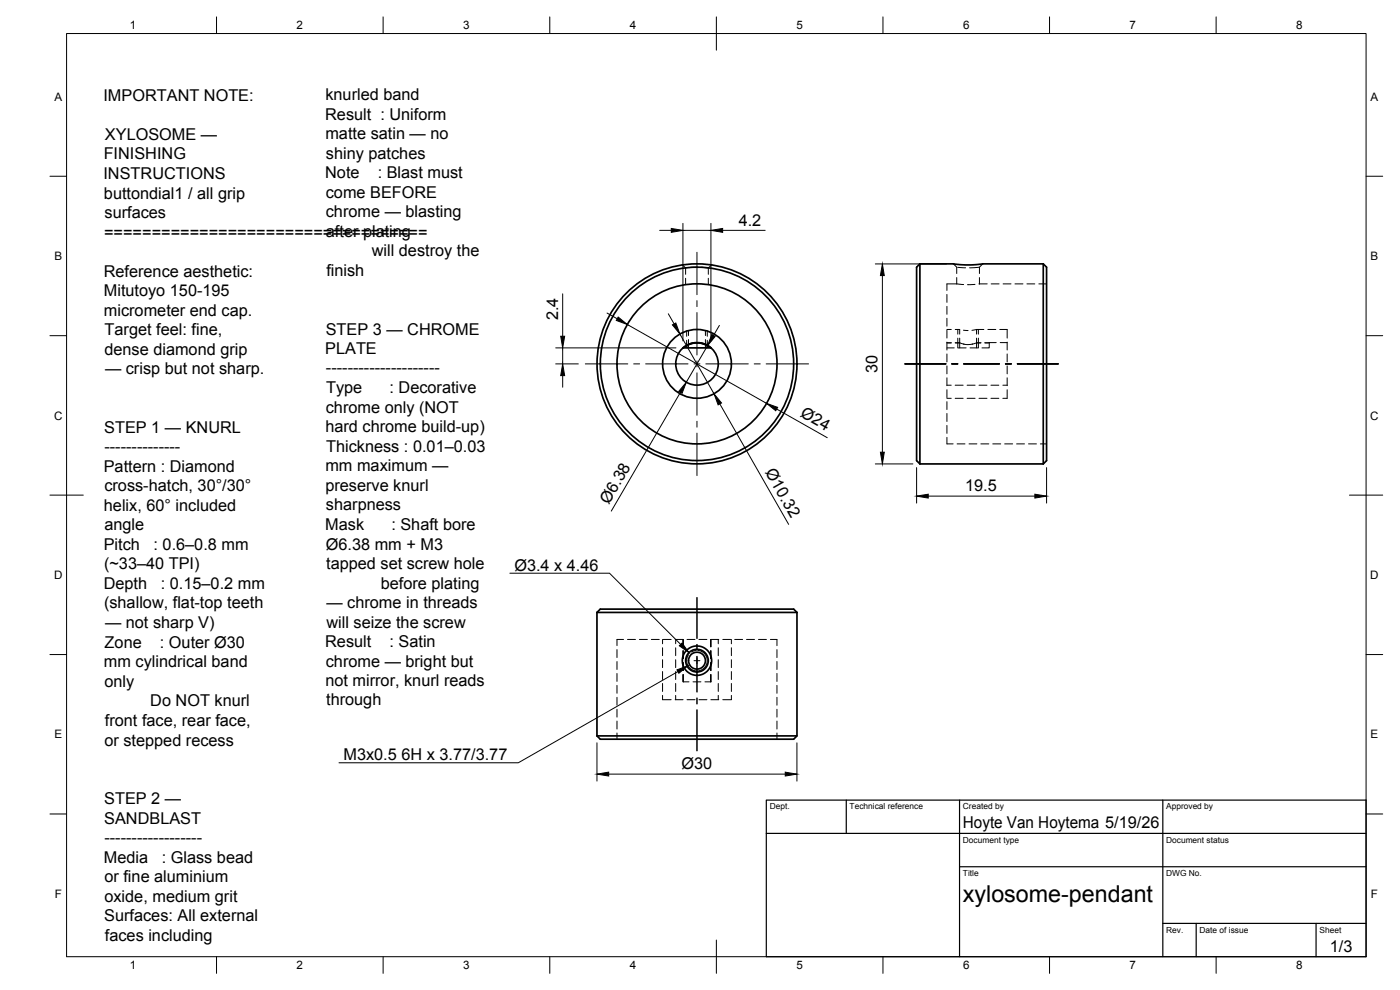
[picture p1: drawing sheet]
<svg xmlns="http://www.w3.org/2000/svg" width="420mm" height="297mm" viewBox="0 0 420 297" stroke-linecap="round" stroke-linejoin="round" font-family="sans-serif">
<!-- layer: Visible -->
<g fill="none" stroke="#000" stroke-width=".51">
<path d="M276.1 79.2h10.1l3.5 .3 5.2-.3h18.2M276.1 79.2v60M276.1 79.2l-1 1v58l1 1M313.1 79.2v60M313.1 79.2l1 1v58l-1 1M205 104.4h8.4M205.1 104.4a6.3 6.3 0 0 1 8.2 0M276.1 139.2h37M179.2 183.8h60M179.2 183.8l.9-1h58.1l1 1M179.2 183.8v37M239.2 183.8v37l-1 1h-58.1l-.9-1"/>
<path d="M179.2 220.8h60"/>
<circle cx="209.2" cy="109.2" r="30"/>
<circle cx="209.2" cy="109.2" r="10.3"/>
<circle cx="209.2" cy="109.2" r="6.4"/>
<circle cx="209.2" cy="109.2" r="24"/>
<circle cx="209.2" cy="109.2" r="29"/>
<circle cx="209.2" cy="198.2" r="3.4"/>
<circle cx="209.2" cy="198.2" r="2.54"/>
<circle cx="209.2" cy="198.2" r="4.4"/>
</g>
<!-- layer: Hidden -->
<g fill="none" stroke="#000" stroke-width=".3">
<path d="M204.8 79.5l1 .9M213.6 79.5l-1 .9v1.9M286.1 79.2l1 1v1.9M294.9 79.2l-1 1v1.9M205.8 80.4v1.9M205.8 83.5v1.9M205.9 80.4h-.1M206.6 99.2v1.5M209.3 80.2h-2.2M210.5 80.2l2.1 .2M211.7 99.2v1.5M212.6 83.5v1.9"/>
<path d="M284.2 99.1v2.3M284.2 95.5v2.4M284.2 91.9v2.4M284.2 88.3v2.4M284.2 98.9h1.3M286.7 98.9h1.3v1.4M287.1 85.2l2.1 .2M287.1 85.2h-2.9v2M287.1 83.3v1.9M287.4 80.2l2.4 .2M289.1 99.1l1.4 .1M292.6 85.3l-2.2 .1"/>
<path d="M293.1 98.9l-1.4 .2M293.1 98.9v1.4M293.1 98.9h2.2M293.9 80.2l-2.9 .2M293.9 85.2h-.1M293.9 83.3v1.9M293.9 85.2h2.4M296.5 98.9h2.4M297.5 85.2h2.3M300 98.9h2.3v2.5M301 85.2h2.4M304.6 85.2h2.4"/>
<path d="M308.2 85.2h2.4M311.8 85.2h2.3M206.6 101.9v2.5M211.7 101.9v2.5M284.2 116.9v2.4M284.2 113.4v2.3M284.2 109.8v2.4M284.2 106.2v2.4M284.2 102.6v2.4M284.2 104.4h2.2M284.2 102.9h1.3M284.2 115.6h1.3"/>
<path d="M284.2 119.5h1.3M286.7 115.6h2.4M286.7 119.5h2.4M286.7 102.9h1.3l1.3 .4M287.5 104.4h2.4M288 101.5v2.9M290.2 115.6h2.4M290.2 119.5h2.4M291.1 104.4h2.4M291.9 103.2l-1.5 .2-1.3-.2M293.1 101.5v2.9M293.8 115.6h2.4"/>
<path d="M293.8 119.5h2.4M294.4 102.9h-1.4l-1.3 .4M295.6 102.9h1.3M297.4 115.6h2.4M297.4 119.5h2.4M299 102.8h-2.1v1.6h-2.2M300.2 102.8h2.1M301 115.6h1.3M302.3 102.6v2.4M302.3 106.2v2.4M302.3 109.8v2.4M302.3 113.4v2.3"/>
<path d="M302.3 116.9v2.6h-1.3M284.2 131.2v2h1.8M284.2 127.6v2.4M284.2 124.1v2.4M284.2 120.5v2.4M287.2 133.2h2.4M290.8 133.2h2.4M294.4 133.2h2.4M297.9 133.2h2.4M301.5 133.2h2.4M305.1 133.2h2.4M308.7 133.2h2.3"/>
<path d="M312.2 133.2h1.9M185.2 194.9v2.4M185.2 198.5v2.4M187.1 191.9h-1.9v1.8M188.3 191.9h2.4M191.9 191.9h2.4M195.5 191.9h2.3M198.8 191.9v1.3M198.8 194.4v2.3M198.8 197.9v2.4M199.1 191.9h2.3M202.6 191.9h2.4v2.2"/>
<path d="M202.8 191.9v1.3M202.8 194.4v2.3M202.8 197.9v2.4M205 195.2v2.4M205 198.8v2.4M205 191.9v2.2M206.2 191.9h2.4M209.8 191.9h2.4M213.3 195.2v2.4M213.3 198.8v2.4M213.4 191.9v2.2M213.4 195.2v2.4"/>
<path d="M213.4 198.8v2.4M215.6 191.9v1.3M215.6 194.4v2.3M215.6 197.9v2.4M215.7 191.9h-2.4v2.2M216.9 191.9h2.4M219.5 191.9v1.3M219.5 194.4v2.3M219.5 197.9v2.4M220.5 191.9h2.4M224 191.9h2.4M227.6 191.9h2.4"/>
<path d="M231.2 191.9h2v1.8M233.2 194.9v2.4M233.2 198.5v2.4M185.2 202.1v2.4M185.2 205.6v2.4M185.2 209.2v2.4M185.2 212.8v2.4M185.2 216.4v2.3M185.2 219.9v1.9M198.8 208.6v1.3h2.6M198.8 201.5v2.4M198.8 205.1v2.4"/>
<path d="M202.6 209.9h2.4M202.8 201.5v2.4M202.8 205.1v2.4M202.8 208.6v1.3M205 202.4v2.2h1.8M205 202.4v2.2M206.2 209.9h2.4M208 204.6h2.4M209.8 209.9h2.4M213.3 202.4v2.2M213.3 209.9h2.4M213.4 202.4v2.2h-1.8"/>
<path d="M215.6 201.5v2.4M215.6 205.1v2.4M215.6 208.6v1.3M219.5 208.6v1.3h-2.6M219.5 201.5v2.4M219.5 205.1v2.4M233.2 202.1v2.4M233.2 205.6v2.4M233.2 209.2v2.4M233.2 212.8v2.4M233.2 216.4v2.3M233.2 219.9v1.9"/>
</g>
<!-- layer: Hidden Narrow -->
<path d="M206.1 99.3v1.6M212.3 99.3v1.6M287.4 98.9v1.4M293.6 98.9v1.4M206.1 102.1v2.3M212.3 102.1v2.3M287.4 101.5v2.9M293.6 101.5v2.9M206.7 196.4l-.6 1.3M208.8 195.2l-1.3 .4M209.6 195.2h.1" fill="none" stroke="#000" stroke-width=".3"/>
<!-- layer: Visible Narrow -->
<path d="M209.7 195.2a3.1 3.1 0 0 1 2.5 3.6 3.1 3.1 0 0 1-3.6 2.5 3.1 3.1 0 0 1-2.5-3.6" fill="none" stroke="#000" stroke-width=".3"/>
<!-- layer: BORDER -->
<g fill="none" stroke="#000" stroke-width=".3">
<path d="M20 10.1h390v276.9h-390zM65 5.1v5M115 5.1v5M165 5.1v5M215 5.1v10M265 5.1v5M315 5.1v5M365 5.1v5M15 52.9h5M410 52.9h5M15 100.7h5M410 100.7h5"/>
<path d="M15 148.6h10M405 148.6h10M15 196.4h5M410 196.4h5M15 244.2h5M410 244.2h5M65 287v5M115 287v5M165 287v5M215 282.1v9.9M265 287v5M315 287v5"/>
<path d="M365 287v5"/>
</g>
<!-- layer: TITLEBLOCK -->
<path d="M230 240.1h180v46.9h-180zM230 250h180M254 240.1v9.9M288 240.1v46.9M349 240.1v46.9M288 260.1h122M349 277.1h61M359 277.1v9.9M395 277.1v9.9" fill="none" stroke="#000" stroke-width=".36"/>
<!-- layer: Smart Centers -->
<g fill="none" stroke="#000" stroke-width=".3">
<path d="M209.2 75.7v12.7M209.2 90.2v1.8M209.2 93.8v12.7M175.7 109.2h12.7M190.2 109.2h1.8M193.8 109.2h12.7M208.3 109.2h1.8M209.2 108.3v1.8M209.2 111.9v12.7M211.8 109.2h12.8M226.4 109.2h1.8M229.9 109.2h12.8"/>
<path d="M271.6 109.2h12.3M285.6 109.2h1.8M289.2 109.2h10.7M301.7 109.2h1.8M305.3 109.2h12.3M209.2 126.4v1.8M209.2 129.9v12.8M209.2 179.3v12.3M208.3 198.2h1.8M209.2 193.3v1.8M209.2 196.9v10.7M209.2 209.4v1.8"/>
<path d="M209.2 213v12.3"/>
</g>
<!-- layer: FD_Dimensions -->
<g fill="none" stroke="#000" stroke-width=".3">
<path d="M198 69.1h3.5M205 67v35.3M205 69.1h8.4M213.4 67v35.3M216.9 69.1h12.7M262.7 79.2h21.3M168.9 88.2v12.7M182.2 93.9l3 1.7M188.3 97.4l41.7 23.6M200.6 94.2l1.7 3M215.9 97.6l-1.8 3.1M264.8 82.7v53"/>
<path d="M166.8 109.2h6.8M166.8 104.4h36.1M168.9 104.4v4.8M168.9 112.7v3.5M204 100.2l10.3 18M204.2 117.7l-20.7 35.7M212.4 103.7l-6.4 11M216 121.2l20.7 36.1M233.1 122.7l15.2 8.6M262.7 139.2h11.3M275.1 140.3v10.6M278.6 148.9h32"/>
<path d="M314.1 140.3v10.6M179.2 222.9v11.5M182.7 232.3h53M239.2 222.9v11.5"/>
</g>
<g fill="#000" stroke="#000" stroke-width=".3">
<path d="M201.5 68.5l3.5 .6-3.5 .6zM213.4 69.1l3.5-.6v1.2zM185.5 95.1l2.8 2.3-3.3-1.3zM201.8 97.5l1-.6 1.2 3.3zM264.8 79.2l.6 3.5h-1.2zM168.9 109.2l.6 3.5h-1.2zM168.3 100.9h1.2l-.6 3.5zM206 114.7l-1.3 3.3-1-.6zM213.6 100.4l1 .6-2.2 2.7zM214.3 118.2l2.2 2.7-1 .6zM230 121l3.4 1.2-.6 1zM264.2 135.7h1.2l-.6 3.5z"/>
<path d="M275.1 148.9l3.5-.6v1.1zM310.6 148.3l3.5 .6-3.5 .5zM179.2 232.3l3.5-.6v1.1zM235.7 231.7l3.5 .6-3.5 .5z"/>
</g>
<!-- layer: Hole Notes -->
<path d="M204.7 192.9l2.1 2.9-2.9-2zM203.2 201l3.3-1.2-2.8 2.2z" fill="#000" stroke="#000" stroke-width=".3"/>
<path d="M153 172h29.9l21.4 21.3M203.5 201.5l-47.9 27.4h-53.9" fill="none" stroke="#000" stroke-width=".3"/>
<text font-size="7" x="289" y="270.6">xylosome-pendant</text>
<g font-size="4.9">
<text x="31.1" y="30.2">IMPORTANT NOTE:</text>
<text x="97.6" y="36">Result : Uniform</text>
<text x="97.7" y="30.1">knurled band</text>
<text x="31.5" y="41.9">XYLOSOME —</text>
<text x="97.7" y="41.8">matte satin — no</text>
<text x="31.1" y="47.8">FINISHING</text>
<text x="97.8" y="47.7">shiny patches</text>
<text x="31.1" y="53.7">INSTRUCTIONS</text>
<text x="97.6" y="53.5">Note</text>
<text x="113.4" y="53.5">: Blast must</text>
<text x="31.2" y="59.6">buttondial1 / all grip</text>
<text x="97.8" y="59.4">come BEFORE</text>
<text x="31.4" y="65.5">surfaces</text>
<text x="97.8" y="65.2">chrome — blasting</text>
<text x="31.2" y="71.3">==================================</text>
<text x="97.8" y="71.1">after plating</text>
<text x="221.7" y="67.7">4.2</text>
<text x="111.6" y="76.9">will destroy the</text>
<text x="31.1" y="83">Reference aesthetic:</text>
<text x="97.9" y="82.9">finish</text>
<text x="31.2" y="88.9">Mitutoyo 150-195</text>
<text x="31.2" y="94.7">micrometer end cap.</text>
<text x="31.4" y="100.6">Target feel: fine,</text>
<text x="97.8" y="100.4">STEP 3 — CHROME</text>
<text x="167.5" y="96.1" transform="rotate(-90 167.5 96.1)">2.4</text>
<text x="31.3" y="106.4">dense diamond grip</text>
<text x="97.6" y="106.2">PLATE</text>
<text x="31.5" y="112.3">— crisp but not sharp.</text>
<text x="97.8" y="112.1">---------------------</text>
<text x="263.3" y="111.9" transform="rotate(-90 263.3 111.9)">30</text>
<text x="97.9" y="117.9">Type</text>
<text x="116.9" y="117.9">: Decorative</text>
<text x="97.8" y="123.8">chrome only (NOT</text>
<text x="240" y="124.9" transform="rotate(29 240 124.9)">Ø24</text>
<text x="31.3" y="129.8">STEP 1 — KNURL</text>
<text x="97.7" y="129.7">hard chrome build-up)</text>
<text x="31.3" y="135.7">--------------</text>
<text x="97.9" y="135.5">Thickness : 0.01–0.03</text>
<text x="31.1" y="141.5">Pattern : Diamond</text>
<text x="97.7" y="141.4">mm maximum —</text>
<text x="229.5" y="141.7" transform="rotate(60 229.5 141.7)">Ø10.32</text>
<text x="31.3" y="147.4">cross-hatch, 30°/30°</text>
<text x="97.7" y="147.2">preserve knurl</text>
<text x="289.7" y="147.4">19.5</text>
<text x="31.2" y="153.2">helix, 60° included</text>
<text x="97.8" y="153">sharpness</text>
<text x="182.7" y="151.5" transform="rotate(-60 182.7 151.5)">Ø6.38</text>
<text x="31.3" y="159.1">angle</text>
<text x="97.6" y="158.9">Mask</text>
<text x="117.5" y="158.9">: Shaft bore</text>
<text x="31.1" y="164.9">Pitch</text>
<text x="46.1" y="164.9">: 0.6–0.8 mm</text>
<text x="97.8" y="164.9">Ø6.38 mm + M3</text>
<text x="31.2" y="170.8">(~33–40 TPI)</text>
<text x="97.9" y="170.7">tapped set screw hole</text>
<text x="154.4" y="171.3">Ø3.4 x 4.46</text>
<text x="31.1" y="176.7">Depth</text>
<text x="48.3" y="176.7">: 0.15–0.2 mm</text>
<text x="114.3" y="176.6">before plating</text>
<text x="31.2" y="182.5">(shallow, flat-top teeth</text>
<text x="98" y="182.5">— chrome in threads</text>
<text x="31.5" y="188.4">— not sharp V)</text>
<text x="98" y="188.3">will seize the screw</text>
<text x="31.4" y="194.4">Zone</text>
<text x="48" y="194.4">: Outer Ø30</text>
<text x="97.6" y="194.2">Result</text>
<text x="116.9" y="194.2">: Satin</text>
<text x="31.2" y="200.2">mm cylindrical band</text>
<text x="97.8" y="200">chrome — bright but</text>
<text x="31.3" y="206.1">only</text>
<text x="97.7" y="205.9">not mirror, knurl reads</text>
<text x="45.1" y="212">Do NOT knurl</text>
<text x="97.9" y="211.7">through</text>
<text x="31.5" y="217.9">front face, rear face,</text>
<text x="31.3" y="223.7">or stepped recess</text>
<text x="103.1" y="228.2">M3x0.5</text>
<text x="120.5" y="228.2">6H x 3.77/3.77</text>
<text x="204.6" y="230.7">Ø30</text>
<text x="31.3" y="241.2">STEP 2 —</text>
<text x="31.3" y="247.1">SANDBLAST</text>
<text x="289" y="248.5">Hoyte Van Hoytema 5/19/26</text>
<text x="31.3" y="253">------------------</text>
<text x="31.2" y="258.9">Media</text>
<text x="48.5" y="258.9">: Glass bead</text>
<text x="31.3" y="264.8">or fine aluminium</text>
<text x="31.3" y="270.6">oxide, medium grit</text>
<text x="31.3" y="276.5">Surfaces: All external</text>
<text x="31.5" y="282.4">faces including</text>
<text x="399.1" y="285.7">1/3</text>
</g>
<g font-size="3.5">
<text x="39" y="8.8">1</text>
<text x="89" y="8.8">2</text>
<text x="139" y="8.8">3</text>
<text x="189" y="8.8">4</text>
<text x="239" y="8.8">5</text>
<text x="289" y="8.8">6</text>
<text x="339" y="8.8">7</text>
<text x="389" y="8.8">8</text>
<text x="16.3" y="30.2">A</text>
<text x="411.3" y="30.2">A</text>
<text x="16.3" y="78">B</text>
<text x="411.3" y="78">B</text>
<text x="16.2" y="125.9">C</text>
<text x="411.2" y="125.9">C</text>
<text x="16.2" y="173.7">D</text>
<text x="411.2" y="173.7">D</text>
<text x="16.3" y="221.6">E</text>
<text x="411.3" y="221.6">E</text>
<text x="16.4" y="269.4">F</text>
<text x="411.4" y="269.4">F</text>
<text x="39" y="290.8">1</text>
<text x="89" y="290.8">2</text>
<text x="139" y="290.8">3</text>
<text x="189" y="290.8">4</text>
<text x="239" y="290.8">5</text>
<text x="289" y="290.8">6</text>
<text x="339" y="290.8">7</text>
<text x="389" y="290.8">8</text>
</g>
<g font-size="2.5">
<text x="231" y="242.9">Dept.</text>
<text x="255" y="242.9">Technical reference</text>
<text x="289" y="242.9">Created by</text>
<text x="350" y="242.9">Approved by</text>
<text x="289" y="252.8">Document type</text>
<text x="350" y="252.8">Document status</text>
<text x="289" y="262.9">Title</text>
<text x="350" y="262.9">DWG No.</text>
<text x="350" y="279.9">Rev.</text>
<text x="360" y="279.9">Date of issue</text>
<text x="396" y="279.9">Sheet</text>
</g>
</svg>
